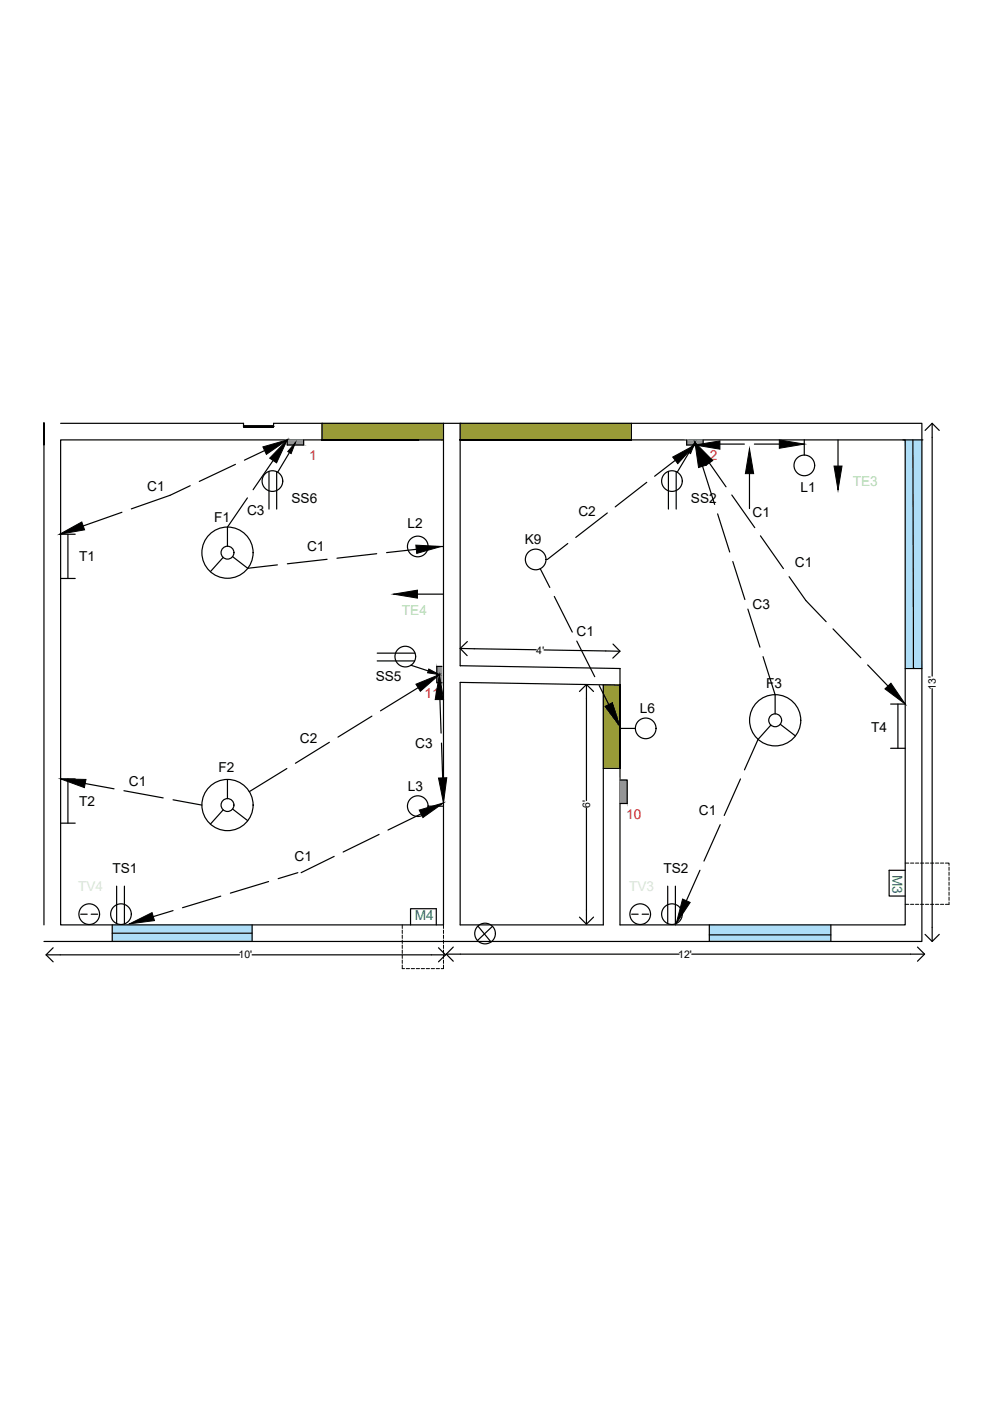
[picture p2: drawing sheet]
<svg xmlns="http://www.w3.org/2000/svg" width="210mm" height="297mm" viewBox="0 0 210 297" stroke-linecap="round" stroke-linejoin="round" font-family="sans-serif">
<g fill="#adddf7" stroke="#adddf7" stroke-width=".21">
<path d="M193.6 93.3l1.9 48.4v-48.4zM193.6 93.3l1.9 48.4h-1.8z"/>
<path d="M191.9 93.3l1.8 48.4-.1-48.4zM191.9 93.3l1.8 48.4h-1.8z"/>
<path d="M23.8 196.1l29.7 1.8v-1.8zM23.8 196.1l29.7 1.8h-29.7z"/>
<path d="M150.4 196.1l25.8 2.1v-2.1zM150.4 196.1l25.8 2.1h-25.8z"/>
<path d="M150.4 198.2l25.8 1.4v-1.4zM150.4 198.2l25.8 1.4h-25.8z"/>
<path d="M23.8 197.9l29.7 1.7v-1.7zM23.8 197.9l29.7 1.7h-29.7z"/>
</g>
<g fill="#999b37" stroke="#999b37" stroke-width=".21">
<path d="M127.9 145.2l3.6 .1z"/>
<path d="M97.6 89.8l36.3 3.5v-3.5zM97.6 89.8l36.3 3.5h-36.3z"/>
<path d="M68.3 89.8l25.7 3.5v-3.5zM68.3 89.8l25.7 3.5h-25.7z"/>
<path d="M127.9 145.3l3.6 17.6v-17.6zM127.9 145.3l3.6 17.6h-3.6z"/>
</g>
<g fill="none" stroke="#000" stroke-width=".25">
<path d="M9.3 89.8v4.5zM9.3 89.8v4.2M9.3 89.8v106.3M12.9 89.8h38.7v.6h6.4v-.6h137.5v109.8h-186.2M49.9 98.5l-7.6 3.6M51.6 90.4h6.4zM56.1 95.5l-4.3 2.1M57 100v7.9M57.9 97.6l-4.2 6.2M60.9 93.3v1h3.5v-1M61.4 96l-2.5 4.1M68.3 93.3h20.4z"/>
<path d="M68.3 89.8v3.5M94 89.8v106.3h-81.1v-102.8h81.1M97.6 93.3h94.3v102.8h-60.4v-54.4M97.6 93.3h36.3zM97.6 89.8v51.3l33.9 .6M133.9 89.8v3.5M141.7 100v7.9M143.2 97.6l-4.4 3.4M145.6 93.3v1h3.5v-1M146.1 96l-2.5 4.1M149 98.9l2.5 8M150.4 98.2l3.5 5"/>
<path d="M152.5 94.2h5.3M159.9 94.2h5.3M170.5 93.2v3.3M177.7 93.3v5.5M191.4 93.3h4.3M193.6 93.3l.1 48.4M196.1 91.3l1.5-1.5 1.5 1.5M197.6 89.8v53.5M12.9 113.3h3M14.4 113.3v9.3M25.9 108.6l-8.3 2.9M40.3 103l-4.2 2-8.3 2.9"/>
<path d="M47.3 118.2l-2.7 3M49.3 118l3.2 2.5 6.3-.7M52.5 105.6l-4.3 6.2v4M58.7 100v7.9M69.3 118.6l-8.4 .9M79.9 117.4l-8.5 .9M88.3 116.5l-6.3 .7M90.7 115.9h3.3M120.4 115.2l-4.4 3.4M128.8 108.8l-6.7 5.1M137.1 102.3l-6.7 5.2M143.4 100v7.9"/>
<path d="M152.2 109l2.5 8M155.2 105l4.8 6.9M155.4 119l2.5 8.1M158.9 100.4v7.4M161.2 113.6l4.9 7M12.9 122.6h3M80 138.5h8M88.5 126h5.5M97.6 137.5l16.1 .3M99.1 136l-1.5 1.5 1.4 1.5M114.5 120.6l2.1 4M115.3 137.8l16.2 .3"/>
<path d="M117.5 126.5l3.8 7.5M122.3 135.9l3.8 7.6M130 136.6l1.5 1.5-1.6 1.4M158.6 129.1l2.5 8.1M161.8 139.2l2.5 8.1v4.1M167.3 122.3l3.6 5 4.3 4.5M176.6 133.3l5.9 6.2M69.8 157.4l-7.2 4.4M78.9 151.8l-7.2 4.5M80 140.1h7.9M87.1 141l3.7 1.2M88.7 145.8l-8 4.9"/>
<path d="M93.3 148.1l.2 7.3M93.6 157.6l.3 7.3M93.7 141.3h-1.1v3.5h1.1M122.9 146.6l1.4-1.5 1.5 1.5M124.3 145.1v24.6M127 145.4l2.1 4M127.9 145.3v50.8h-30.3v-51.4l33.9 .6M131.5 145.3v17.6zM131.5 154.4h3.2M163.4 153.7l-2.7 3.1-2.9 6.4M165.4 153.6l3.2 2.4M184 141l4.3 4.4"/>
<path d="M188.8 149.3h3.1M188.8 158.7h3.1M190.4 149.3v9.4M191.9 141.7h3.6M197.6 146v53.6M12.9 165.1h3M12.9 174.5h3M14.4 165.1v9.4M18.1 166.1l6.1 1.1M26.3 167.6l8.3 1.6M36.7 169.6l6.1 1.1M47.3 171.7l-2.7 3"/>
<path d="M48.2 165.3v4M49.3 171.5l3.2 2.5M60.8 162.9l-8 5M80.4 176.9l-7.6 3.7M89.3 172.6l-7 3.4M90.7 170.9h3.3M124.3 171.3v24.6M127.9 162.9h3.6M131.5 165.4h1.5v5h-1.5M152.7 174.8l-3.4 7.8M157 165.1l-3.4 7.8M17.1 193.8h1.4"/>
<path d="M19.3 193.8h1.4M23.8 196.1v3.5M23.8 197.9h29.7M24.7 187.9v7.9M26.4 187.9v8M36.7 193.1l-4.2 1.2M46.8 190l-8.1 2.5M53.5 196.1v3.5M56.9 186.9l-8.1 2.5M63.1 185l-4.1 1.3M70.9 181.6l-7.1 3.4M87 196.1v-3.4h5.5v3.4"/>
<path d="M101.3 196.3l2.8 3.4M104.4 196.4l-3.2 3M122.9 194.4l1.4 1.5 1.5-1.5M133.9 193.8h1.4M136.2 193.8h1.3M141.6 187.9v7.9M143.2 187.9v8M148.4 184.5l-2.9 6.5M150.4 196.1v3.5M150.4 198.2h25.8M176.2 196.1v3.5M191.9 184.5h-3.4v5.5h3.4"/>
<path d="M196.1 198.1l1.5 1.5 1.5-1.5M9.8 202.4h41M11.3 200.9l-1.5 1.5 1.5 1.5M53.5 202.4h41M93 200.9l1.5 1.5-1.5 1.5M94.6 202.3h49.4M96.1 200.8l-1.5 1.5 1.5 1.5M146.7 202.3h49.3M194.5 200.8l1.5 1.5-1.5 1.5"/>
<circle cx="170.5" cy="98.7" r="2.19"/>
<circle cx="48.2" cy="117.2" r="5.4"/>
<circle cx="48.2" cy="117.2" r="1.37"/>
<circle cx="57.8" cy="102" r="2.19"/>
<circle cx="88.6" cy="115.9" r="2.19"/>
<circle cx="113.6" cy="118.6" r="2.19"/>
<circle cx="142.5" cy="102" r="2.19"/>
<circle cx="85.9" cy="139.2" r="2.19"/>
<circle cx="136.9" cy="154.4" r="2.19"/>
<circle cx="164.4" cy="152.7" r="5.4"/>
<circle cx="164.4" cy="152.7" r="1.37"/>
<circle cx="48.2" cy="170.7" r="5.4"/>
<circle cx="48.2" cy="170.7" r="1.37"/>
<circle cx="88.6" cy="170.9" r="2.19"/>
<circle cx="18.9" cy="193.8" r="2.19"/>
<circle cx="25.7" cy="193.8" r="2.19"/>
<circle cx="102.8" cy="197.9" r="2.19"/>
<circle cx="135.7" cy="193.8" r="2.19"/>
<circle cx="142.5" cy="193.8" r="2.19"/>
</g>
<g fill="#939598" stroke="#939598" stroke-width=".21">
<path d="M131.5 165.4l1.5 5v-5zM131.5 165.4l1.5 5h-1.5z"/>
<path d="M60.9 93.3l3.5 1v-1zM60.9 93.3l3.5 1h-3.5z"/>
<path d="M92.6 141.3l1.1 3.5v-3.5zM92.6 141.3l1.1 3.5h-1.1z"/>
<path d="M145.6 93.3l3.5 1v-1zM145.6 93.3l3.5 1h-3.5z"/>
</g>
<g fill="#000" stroke="#000" stroke-width=".21">
<path d="M55.7 94.7l5.2-1.4-4.4 3zM60.9 93.3l-2.3 4.8-1.4-1zM62.6 93.8l-.9 2.4-.7-.5zM142.6 96.9l4.7-2.6-3.6 4zM147.3 93.8l-.9 2.4-.7-.5zM147.3 93.8l2.5 4.8-1.7 .5zM147.3 93.8l3.8 3.8-1.4 1.1zM147.3 94.3l5.3-.8v1.7zM165.2 93.3l5.3 .9-5.3 .8zM176.8 98.8h1.7l-.8 5.1zM12.6 113.3l4.7-2.6 .6 1.6zM88.2 115.6l5.3 .3-5.1 1.4z"/>
<path d="M158.9 95.1l.9 5.3h-1.8zM83.4 126l5.1-.9v1.7zM88.2 145.1l5-2.1-4.1 3.6zM90.9 141.8l2.3 1.2-2.5-.4zM93.2 143l.9 5.3h-1.8zM128.3 149.8l1.5-.8 1.7 5.1zM187.6 146.1l1.3-1.2 3 4.4zM12.9 165.1l5.3 .2-.3 1.7zM88.9 171.8l5.1-1.6-4.3 3.1zM93 165l1.7-.1-.7 5.3zM27.4 195.9l4.8-2.4 .6 1.7zM144.7 190.6l1.6 .7-2.9 4.5z"/>
</g>
<g fill="none" stroke="#000" stroke-width=".21">
<path d="M85.3 196.1v.8M85.3 197.2v.7M85.3 198.3v.7M85.3 199.3v.7M94 196.1v.8M94 197.2v.7M94 198.3v.7M94 199.3v.7M191.9 191.7h.8M191.9 183h.8M193 191.7h.7M193 183h.7"/>
<path d="M194.1 191.7h.7M194.1 183h.7M195.2 191.7h.7M195.2 183h.7M196.2 191.7h.7M196.2 183h.7M197.3 191.7h.7M197.3 183h.7M198.3 191.7h.7M198.3 183h.7M199.4 191.7h.7M199.4 183h.7"/>
<path d="M200.5 183h.7v.5M201.2 191.2v.5h-.7M201.2 183.8v.7M201.2 184.9v.7M201.2 186v.7M201.2 187v.7M201.2 188.1v.7M201.2 189.1v.7M201.2 190.2v.7M85.3 200.4v.7M85.3 201.4v.7M85.3 202.5v.7"/>
<path d="M85.3 203.5v.8M85.3 204.6v.8h.5M86.1 205.4h.7M87.2 205.4h.7M88.3 205.4h.6M89.3 205.4h.7M90.4 205.4h.7M91.4 205.4h.7M92.5 205.4h.7M94 204.6v.8h-.5M94 200.4v.7M94 201.4v.7"/>
<path d="M94 202.5v.7M94 203.5v.8"/>
</g>
<g font-size="2.9" fill="#cd2027">
<text x="65.6" y="97.5">1</text>
<text x="150.5" y="97.5">2</text>
<text x="90" y="148.1">11</text>
<text x="132.8" y="173.7">10</text>
</g>
<g font-size="2.9">
<text x="31.2" y="104">C1</text>
<text x="61.8" y="106.6">SS6</text>
<text x="146.5" y="106.6">SS2</text>
<text x="169.7" y="104.4">L1</text>
<text x="45.4" y="110.7">F1</text>
<text x="52.4" y="109.1">C3</text>
<text x="86.4" y="112">L2</text>
<text x="122.6" y="109.4">C2</text>
<text x="159.5" y="109.5">C1</text>
<text x="16.8" y="119">T1</text>
<text x="65.1" y="116.7">C1</text>
<text x="111.3" y="115.3">K9</text>
<text x="168.5" y="120.3">C1</text>
<text x="159.5" y="129">C3</text>
<text x="122.2" y="134.8">C1</text>
<text x="79.7" y="144.3">SS5</text>
<text x="162.4" y="145.8">F3</text>
<text x="135.6" y="151.2">L6</text>
<text x="184.7" y="155.1">T4</text>
<text x="63.6" y="157.6">C2</text>
<text x="88" y="158.6">C3</text>
<text x="27.3" y="166.7">C1</text>
<text x="46.3" y="163.8">F2</text>
<text x="86.5" y="167.7">L3</text>
<text x="16.8" y="170.8">T2</text>
<text x="148.2" y="172.8">C1</text>
<text x="23.8" y="185.2">TS1</text>
<text x="62.5" y="182.5">C1</text>
<text x="140.7" y="185.2">TS2</text>
</g>
<g font-size="2.9" fill="#afd9aa">
<text x="180.8" y="103">TE3</text>
<text x="85.2" y="130.4">TE4</text>
</g>
<g font-size="2.9" fill="#139b48">
<text x="189.2" y="185.4" transform="rotate(90 189.2 185.4)">M3</text>
<text x="88" y="195.1">M4</text>
</g>
<g font-size="2.9" fill="#d7ebd2">
<text x="16.5" y="189">TV4</text>
<text x="133.4" y="189">TV3</text>
</g>
<g font-size="2.2">
<text x="113.7" y="138.6" transform="rotate(1 113.7 138.6)">4'</text>
<text x="198.4" y="146.2" transform="rotate(-90 198.4 146.2)">13'</text>
<text x="125.1" y="171.4" transform="rotate(-90 125.1 171.4)">6'</text>
<text x="50.6" y="203.2">10'</text>
<text x="143.8" y="203.1">12'</text>
</g>
</svg>
